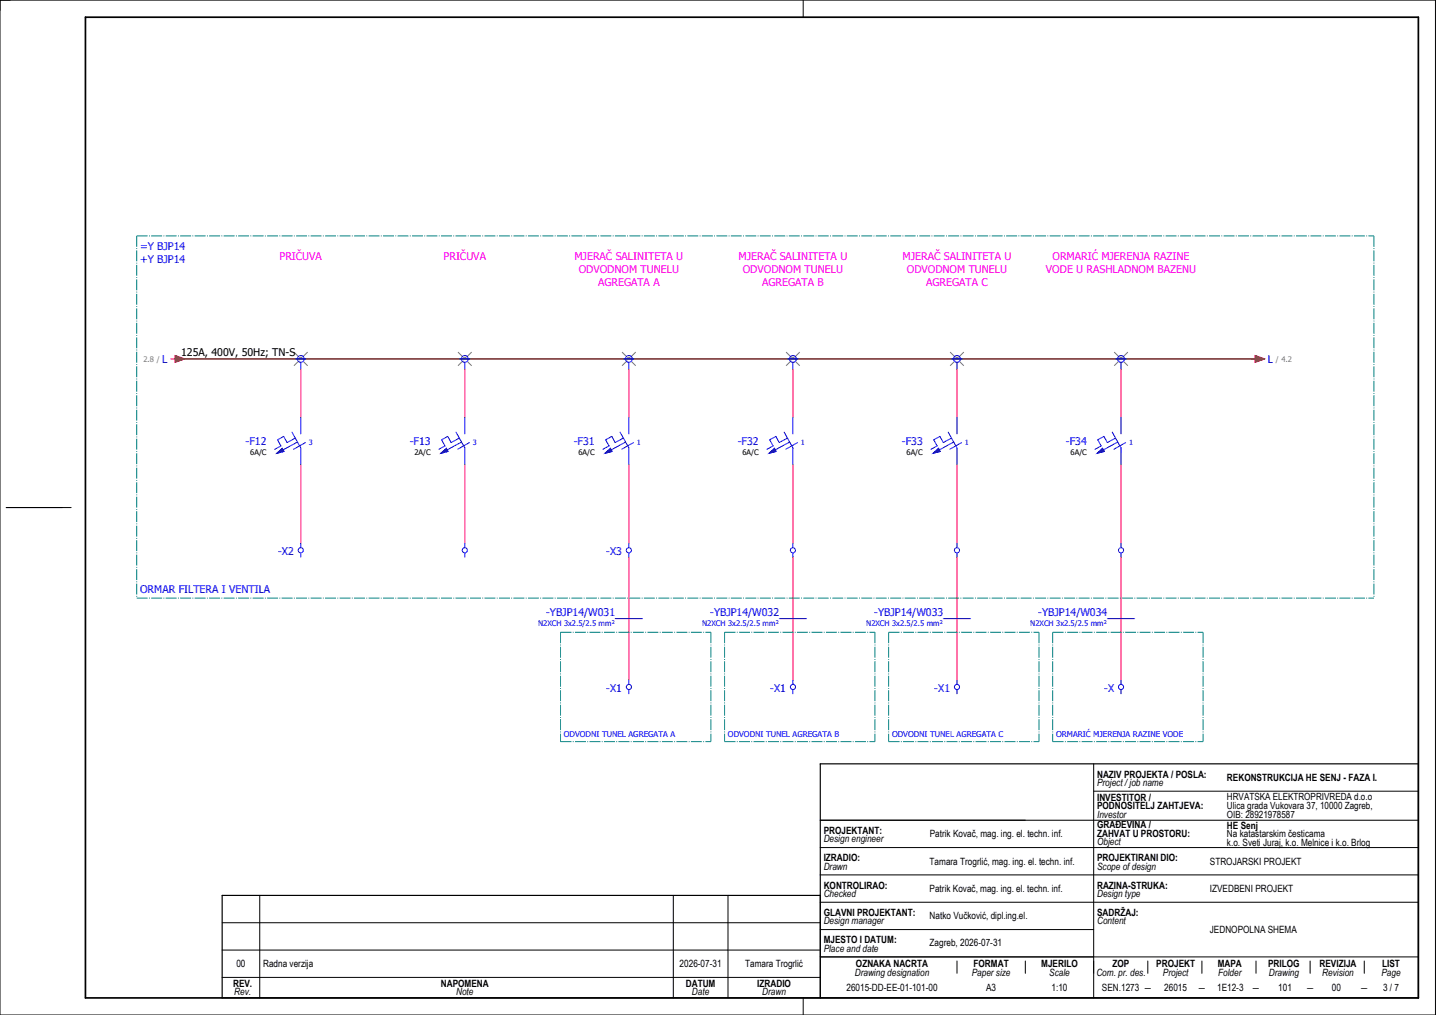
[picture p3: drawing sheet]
<svg xmlns="http://www.w3.org/2000/svg" width="420mm" height="297mm" viewBox="0 0 420 297" stroke-linecap="round" stroke-linejoin="round" font-family="sans-serif">
<g fill="none" stroke="#000" stroke-width=".29">
<path d="M0 0h420v297h-420zM235 0v5M1.8 148.5h19M320 231.5h95M320 223.5v68.5M415 223.5v68.5h-350M240 240h175M240 256h175M240 248h175M65 278h175M65 270h175M76 262v30"/>
<path d="M197 262v30M213 262v30M240 262v30M240 272h80M240 264h175M65 286h175M235 292v5M240 280h175M280 281.2v3.6M300 281.2v3.6M335.8 281.2v3.6M351.7 281.2v3.6"/>
<path d="M367.5 281.2v3.6M383.3 281.2v3.6M399.2 281.2v3.6"/>
</g>
<path d="M415 223.5h-175v68.5M240 262h-175v30" fill="none" stroke="#000" stroke-width=".35"/>
<path d="M25 5h390v287h-390z" fill="none" stroke="#000" stroke-width=".5"/>
<g fill="none" stroke="#f00" stroke-width=".29">
<path d="M50 105h1.3M51.3 104l2.7 1-2.7 1zM88 108v14.2M136 108v14.2M184 108v14.2M232 108v14.2M280 108v14.2M328 108v14.2M366 105h1.2M367.2 104l2.8 1-2.8 1zM88 135.9v23.1M136 135.9v23.1"/>
<path d="M184 135.9v23.1M232 135.9v23.1M280 135.9v23.1M328 135.9v23.1M184 163v36M232 163v36M280 163v36M328 163v36"/>
</g>
<path d="M52 105h316" fill="none" stroke="#7f3f3f" stroke-width=".5"/>
<g fill="none" stroke="#767676" stroke-width=".29" stroke-dasharray="2 2" stroke-linecap="butt">
<path d="M86 103l4 4M90 103l-4 4M134 103l4 4M138 103l-4 4M182 103l4 4M186 103l-4 4M230 103l4 4M234 103l-4 4M278 103l4 4M282 103l-4 4M326 103l4 4M330 103l-4 4"/>
<circle cx="88" cy="105" r=".5"/>
<circle cx="136" cy="105" r=".5"/>
<circle cx="184" cy="105" r=".5"/>
<circle cx="232" cy="105" r=".5"/>
<circle cx="280" cy="105" r=".5"/>
<circle cx="328" cy="105" r=".5"/>
</g>
<g fill="none" stroke="#00f" stroke-width=".29">
<path d="M86.5 105h3M88 106v2M134.5 105h3M136 106v2M182.5 105h3M184 106v2M230.5 105h3M232 106v2M278.5 105h3M280 106v2M326.5 105h3M328 106v2"/>
<path d="M81 132.6l1.6-1.4 .5 .9zM85.4 126.5l2.6 4.6v4.8M86.4 128.2l-2.4 1.3-1-1.8-1.8 1 1 1.8-1.8 1M87 129.4l-4.2 2.3M88 122.2v4.8M89.4 129.5l-3.5 2M129 132.6l1.6-1.4 .5 .9zM133.4 126.5l2.6 4.6v4.8M134.4 128.2l-2.4 1.3-1-1.8-1.8 1 1 1.8-1.8 1M135 129.4l-4.2 2.3M136 122.2v4.8M137.4 129.5l-3.5 2"/>
<path d="M177 132.6l1.6-1.4 .5 .9zM181.4 126.5l2.6 4.6v4.8M182.4 128.2l-2.4 1.3-1-1.8-1.8 1 1 1.8-1.8 1M183 129.4l-4.2 2.3M184 122.2v4.8M185.4 129.5l-3.5 2M225 132.6l1.6-1.4 .5 .9zM229.4 126.5l2.6 4.6v4.8M230.4 128.2l-2.4 1.3-1-1.8-1.8 1 1 1.8-1.8 1M231 129.4l-4.2 2.3M232 122.2v4.8M233.4 129.5l-3.5 2"/>
<path d="M273 132.6l1.6-1.4 .5 .9zM277.4 126.5l2.6 4.6v4.8M278.4 128.2l-2.4 1.3-1-1.8-1.8 1 1 1.8-1.8 1M279 129.4l-4.2 2.3M280 122.2v4.8M281.4 129.5l-3.5 2M321 132.6l1.6-1.4 .5 .9zM325.4 126.5l2.6 4.6v4.8M326.4 128.2l-2.4 1.3-1-1.8-1.8 1 1 1.8-1.8 1M327 129.4l-4.2 2.3M328 122.2v4.8M329.4 129.5l-3.5 2"/>
<path d="M88 159v1.3M136 159v1.3M184 159v1.3M232 159v1.3M280 159v1.3M328 159v1.3M88 161.8v1.2M136 161.8v1.2M184 161.8v1.2M232 161.8v1.2M280 161.8v1.2M328 161.8v1.2"/>
<path d="M180 181h8M184 199v1.3M228 181h8M232 199v1.3M276 181h8M280 199v1.3M324 181h8M328 199v1.3M184 201.8v1.2M232 201.8v1.2M280 201.8v1.2M328 201.8v1.2"/>
<circle cx="88" cy="105" r="1"/>
<circle cx="136" cy="105" r="1"/>
<circle cx="184" cy="105" r="1"/>
<circle cx="232" cy="105" r="1"/>
<circle cx="280" cy="105" r="1"/>
<circle cx="328" cy="105" r="1"/>
<circle cx="88" cy="161" r=".75"/>
<circle cx="136" cy="161" r=".75"/>
<circle cx="184" cy="161" r=".75"/>
<circle cx="232" cy="161" r=".75"/>
<circle cx="280" cy="161" r=".75"/>
<circle cx="328" cy="161" r=".75"/>
<circle cx="184" cy="201" r=".75"/>
<circle cx="232" cy="201" r=".75"/>
<circle cx="280" cy="201" r=".75"/>
<circle cx="328" cy="201" r=".75"/>
</g>
<g fill="#00f" stroke="#00f" stroke-width=".29">
<path d="M81 132.6l1.6-1.4 .5 .9z"/>
<path d="M129 132.6l1.6-1.4 .5 .9z"/>
<path d="M177 132.6l1.6-1.4 .5 .9z"/>
<path d="M225 132.6l1.6-1.4 .5 .9z"/>
<path d="M273 132.6l1.6-1.4 .5 .9z"/>
<path d="M321 132.6l1.6-1.4 .5 .9z"/>
</g>
<g fill="none" stroke="#007f7f" stroke-width=".29" stroke-dasharray="3.2 .4 .3 .4" stroke-linecap="butt">
<path d="M40 69h362M40 69v106M402 69v106M40 175h362M164 185h44M164 185v32M208 185v32M212 185h44M212 185v32M256 185v32M260 185h44M260 185v32"/>
<path d="M304 185v32M308 185h44M308 185v32M352 185v32M164 217h44M212 217h44M260 217h44M308 217h44"/>
</g>
<g fill="#f00" stroke="#f00" stroke-width=".29">
<path d="M367.2 104l2.8 1-2.8 1z"/>
<path d="M51.3 104l2.7 1-2.7 1z"/>
</g>
<g font-size="3.1" fill="#00f">
<text x="41" y="73.1">=Y BJP14</text>
<text x="41" y="76.9">+Y BJP14</text>
<text x="47.5" y="106.3">L</text>
<text x="371" y="106.3">L</text>
<text x="71.9" y="130.3">-F12</text>
<text x="119.9" y="130.3">-F13</text>
<text x="167.9" y="130.3">-F31</text>
<text x="215.9" y="130.3">-F32</text>
<text x="263.9" y="130.3">-F33</text>
<text x="311.9" y="130.3">-F34</text>
<text x="81.4" y="162.4">-X2</text>
<text x="177.4" y="162.4">-X3</text>
<text x="41" y="173.4">ORMAR FILTERA I VENTILA</text>
<text x="159.8" y="180.4">-YBJP14/W031</text>
<text x="207.8" y="180.4">-YBJP14/W032</text>
<text x="255.8" y="180.4">-YBJP14/W033</text>
<text x="303.8" y="180.4">-YBJP14/W034</text>
<text x="177.4" y="202.4">-X1</text>
<text x="225.4" y="202.4">-X1</text>
<text x="273.4" y="202.4">-X1</text>
<text x="323.1" y="202.4">-X</text>
</g>
<g font-size="3.1" fill="#f0f">
<text x="81.8" y="76.1">PRIČUVA</text>
<text x="129.8" y="76.1">PRIČUVA</text>
<text x="168.1" y="76.1">MJERAČ SALINITETA U</text>
<text x="216.1" y="76.1">MJERAČ SALINITETA U</text>
<text x="264.1" y="76.1">MJERAČ SALINITETA U</text>
<text x="307.9" y="76.1">ORMARIĆ MJERENJA RAZINE</text>
<text x="169.3" y="79.9">ODVODNOM TUNELU</text>
<text x="175" y="83.6">AGREGATA A</text>
<text x="217.3" y="79.9">ODVODNOM TUNELU</text>
<text x="223" y="83.6">AGREGATA B</text>
<text x="265.3" y="79.9">ODVODNOM TUNELU</text>
<text x="271" y="83.6">AGREGATA C</text>
<text x="306" y="79.9">VODE U RASHLADNOM BAZENU</text>
</g>
<text font-size="3.1" x="53" y="104">125A, 400V, 50Hz; TN-S</text>
<g font-size="2.9">
<text x="321" y="227.5">NAZIV PROJEKTA / POSLA:</text>
<text x="321" y="230">Project / job name</text>
<text x="359" y="228.6">REKONSTRUKCIJA HE SENJ - FAZA I.</text>
<text x="321" y="234.3">INVESTITOR /</text>
<text x="321" y="236.8">PODNOSITELJ ZAHTJEVA:</text>
<text x="321" y="239.3">Investor</text>
<text x="359" y="234.2">HRVATSKA ELEKTROPRIVREDA d.o.o</text>
<text x="359" y="236.8">Ulica grada Vukovara 37, 10000 Zagreb,</text>
<text x="359" y="239.5">OIB: 28921978587</text>
<text x="241" y="244">PROJEKTANT:</text>
<text x="272" y="245">Patrik Kovač, mag. ing. el. techn. inf.</text>
<text x="321" y="242.3">GRAĐEVINA /</text>
<text x="321" y="244.8">ZAHVAT U PROSTORU:</text>
<text x="359" y="242.6">HE Senj</text>
<text x="359" y="245.1">Na katastarskim česticama</text>
<text x="241" y="246.5">Design engineer</text>
<text x="321" y="247.3">Object</text>
<text x="359" y="247.5">k.o. Sveti Juraj, k.o. Melnice i k.o. Brlog</text>
<text x="241" y="252">IZRADIO:</text>
<text x="241" y="254.5">Drawn</text>
<text x="272" y="253">Tamara Trogrlić, mag. ing. el. techn. inf.</text>
<text x="321" y="252">PROJEKTIRANI DIO:</text>
<text x="321" y="254.5">Scope of design</text>
<text x="354" y="253.1">STROJARSKI PROJEKT</text>
<text x="241" y="260">KONTROLIRAO:</text>
<text x="241" y="262.5">Checked</text>
<text x="272" y="261">Patrik Kovač, mag. ing. el. techn. inf.</text>
<text x="321" y="260">RAZINA-STRUKA:</text>
<text x="321" y="262.5">Design type</text>
<text x="354" y="261">IZVEDBENI PROJEKT</text>
<text x="241" y="268">GLAVNI PROJEKTANT:</text>
<text x="272" y="269">Natko Vučković, dipl.ing.el.</text>
<text x="321" y="268">SADRŽAJ:</text>
<text x="241" y="270.5">Design manager</text>
<text x="321" y="270.5">Content</text>
<text x="354" y="273.1">JEDNOPOLNA SHEMA</text>
<text x="241" y="278.5">Place and date</text>
<text x="241" y="276">MJESTO I DATUM:</text>
<text x="272" y="276.8">Zagreb, 2026-07-31</text>
<text x="69.2" y="283">00</text>
<text x="77" y="283">Radna verzija</text>
<text x="198.9" y="283">2026-07-31</text>
<text x="218" y="283">Tamara Trogrlić</text>
<text x="250.1" y="285.6">Drawing designation</text>
<text x="250.4" y="283.1">OZNAKA NACRTA</text>
<text x="284.3" y="285.6">Paper size</text>
<text x="284.9" y="283.1">FORMAT</text>
<text x="304.7" y="283.1">MJERILO</text>
<text x="307" y="285.6">Scale</text>
<text x="320.8" y="285.6">Com. pr. des.</text>
<text x="325.5" y="283.1">ZOP</text>
<text x="338.3" y="283.1">PROJEKT</text>
<text x="340.3" y="285.6">Project</text>
<text x="356.3" y="283.1">MAPA</text>
<text x="356.4" y="285.6">Folder</text>
<text x="371.1" y="283.1">PRILOG</text>
<text x="371.3" y="285.6">Drawing</text>
<text x="386.1" y="283.1">REVIZIJA</text>
<text x="386.9" y="285.6">Revision</text>
<text x="404.2" y="285.6">Page</text>
<text x="404.4" y="283.1">LIST</text>
<text x="68.2" y="288.8">REV.</text>
<text x="68.5" y="291.3">Rev.</text>
<text x="129" y="288.8">NAPOMENA</text>
<text x="133.5" y="291.3">Note</text>
<text x="200.7" y="288.8">DATUM</text>
<text x="202.5" y="291.3">Date</text>
<text x="221.6" y="288.8">IZRADIO</text>
<text x="223" y="291.3">Drawn</text>
<text x="247.7" y="290">26015-DD-EE-01-101-00</text>
<text x="288.5" y="290.1">A3</text>
<text x="307.7" y="290">1:10</text>
<text x="322.4" y="290">SEN.1273 ―</text>
<text x="340.7" y="290">26015</text>
<text x="350.5" y="290.1">―</text>
<text x="356.1" y="290">1E12-3</text>
<text x="366.3" y="290.1">―</text>
<text x="374" y="290">101</text>
<text x="382.1" y="290.1">―</text>
<text x="389.7" y="290">00</text>
<text x="398" y="290.1">―</text>
<text x="404.7" y="290.1">3 / 7</text>
</g>
<g font-size="2.4" fill="#00f">
<text x="165" y="215.6">ODVODNI TUNEL AGREGATA A</text>
<text x="213" y="215.6">ODVODNI TUNEL AGREGATA B</text>
<text x="261" y="215.6">ODVODNI TUNEL AGREGATA C</text>
<text x="309" y="215.6">ORMARIĆ MJERENJA RAZINE VODE</text>
</g>
<g font-size="2.2" fill="#7ca552">
<text x="42" y="105.9">2.8 /</text>
<text x="373.3" y="105.9">/ 4.2</text>
</g>
<g font-size="2.2">
<text x="73.2" y="133.2">6A/C</text>
<text x="121.2" y="133.2">2A/C</text>
<text x="169.2" y="133.2">6A/C</text>
<text x="217.2" y="133.2">6A/C</text>
<text x="265.2" y="133.2">6A/C</text>
<text x="313.2" y="133.2">6A/C</text>
</g>
<g font-size="2.2" fill="#00f">
<text x="157.5" y="183.3">N2XCH 3x2.5/2.5 mm²</text>
<text x="205.5" y="183.3">N2XCH 3x2.5/2.5 mm²</text>
<text x="253.5" y="183.3">N2XCH 3x2.5/2.5 mm²</text>
<text x="301.5" y="183.3">N2XCH 3x2.5/2.5 mm²</text>
</g>
<g font-size="2.1" fill="#00f">
<text x="90.3" y="130.3">3</text>
<text x="138.3" y="130.3">3</text>
<text x="186.3" y="130.3">1</text>
<text x="234.3" y="130.3">1</text>
<text x="282.3" y="130.3">1</text>
<text x="330.3" y="130.3">1</text>
</g>
</svg>
